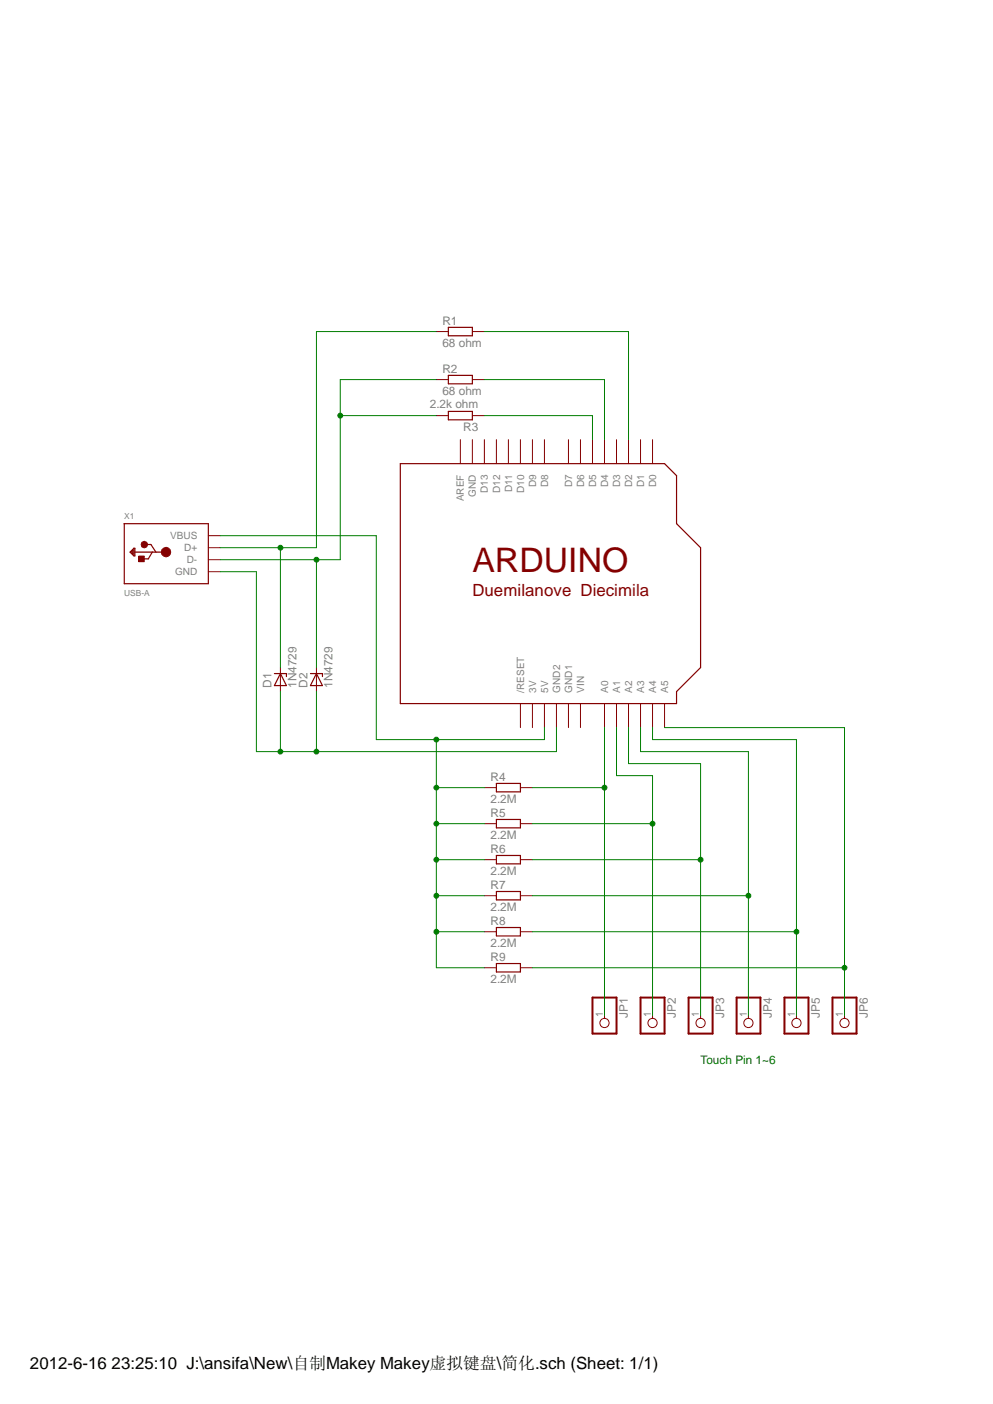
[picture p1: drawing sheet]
<svg xmlns="http://www.w3.org/2000/svg" width="210mm" height="297mm" viewBox="0 0 210 297" stroke-linecap="round" stroke-linejoin="round" font-family="sans-serif">
<path d="M94.8 69.2h5.1v1.8h-5.1zM94.8 79.4h5.1v1.8h-5.1zM84.7 98.1h55.8l2.6 2.5v10.2l5.1 5.1v25.3l-5.1 5.1v2.5h-58.4zM94.8 87h5.1v1.8h-5.1zM26.2 110.8h17.9v12.7" fill="none" stroke="#840000" stroke-width=".25"/>
<g fill="none" stroke="#840000" stroke-width=".21">
<path d="M92.3 70.1h2.5M99.9 70.1h2.5M92.3 80.3h2.5M92.3 87.9h2.5M97.4 93v5.1M99.9 93v5.1M99.9 80.3h2.5M99.9 87.9h2.5M102.4 93v5.1M105 93v5.1M107.5 93v5.1M110.1 93v5.1"/>
<path d="M112.6 93v5.1M115.1 93v5.1M120.2 93v5.1M122.8 93v5.1M125.3 93v5.1M127.8 93v5.1M130.4 93v5.1M132.9 93v5.1M135.5 93v5.1M138 93v5.1M44.1 115.9h2.5M44.1 118.4h2.5"/>
<path d="M44.1 113.3h2.5M44.1 120.9h2.5M110.1 148.8v5.1M112.6 148.8v5.1M115.1 148.8v5.1M117.7 148.8v5.1M120.2 148.8v5.1M122.8 148.8v5.1M127.8 148.8v5.1M130.4 148.8v5.1M132.9 148.8v5.1M135.5 148.8v5.1"/>
<path d="M138 148.8v5.1M140.5 148.8v5.1"/>
</g>
<circle cx="35.1" cy="116.8" r="1" fill="#840000"/>
<circle cx="35.1" cy="116.8" r="1" fill="none" stroke="#840000" stroke-width=".21"/>
<path d="M30.9 115.2h1l1.1 1.6M35.1 116.8h-2.9l-.8 1.4h-1.2" fill="none" stroke="#840000" stroke-width=".25"/>
<path d="M29.3 117.6h1.2v1.2h-1.2z" fill-rule="evenodd" fill="#840000"/>
<path d="M29.3 117.6h1.2v1.2h-1.2z" fill="none" stroke="#840000" stroke-width=".21"/>
<circle cx="30.5" cy="115.2" r=".69" fill="#840000"/>
<g fill="none" stroke="#840000" stroke-width=".21">
<path d="M59.3 141.2v5.1M66.9 141.2v5.1M102.4 166.6h2.6M102.4 174.2h2.6M110.1 166.6h2.5M110.1 174.2h2.5M102.4 181.9h2.6M102.4 189.5h2.6M102.4 197.1h2.6M110.1 181.9h2.5M110.1 189.5h2.5M110.1 197.1h2.5"/>
<path d="M102.4 204.7h2.6M110.1 204.7h2.5M127.8 214.8v.6M138 214.8v.6M148.2 214.8v.6M158.3 214.8v.6M168.4 214.8v.6M178.6 214.8v.6"/>
<circle cx="30.5" cy="115.2" r=".69"/>
<circle cx="127.8" cy="216.4" r=".98"/>
<circle cx="138" cy="216.4" r=".98"/>
<circle cx="148.2" cy="216.4" r=".98"/>
<circle cx="158.3" cy="216.4" r=".98"/>
<circle cx="168.4" cy="216.4" r=".98"/>
<circle cx="178.6" cy="216.4" r=".98"/>
</g>
<g fill="none" stroke="#840000" stroke-width=".25">
<path d="M26.3 110.8v12.7h17.8M27.7 116.8l.4-.4v.8l-.2-.4M28.3 116h.2v1.6h-.2l-.8-.8zM28.3 116v1.4M28.5 116.8h3.7M58 142.5h2.6v.6M59.3 142.5l1.3 2.5h-2.6zM65.7 142.5h2.5v.6M66.9 142.5l1.3 2.5h-2.5zM105 165.7h5.1v1.8h-5.1zM105 173.3h5.1v1.8h-5.1zM105 181h5.1v1.7h-5.1z"/>
<path d="M105 188.6h5.1v1.8h-5.1zM105 196.2h5.1v1.8h-5.1zM105 203.8h5.1v1.8h-5.1z"/>
</g>
<path d="M125.3 211h5.1v7.6h-5.1zM135.5 211h5v7.6h-5zM145.6 211h5.1v7.6h-5.1zM155.8 211h5v7.6h-5zM165.9 211h5.1v7.6h-5.1zM176.1 211h5v7.6h-5z" fill="none" stroke="#840000" stroke-width=".42"/>
<path d="M102.4 70.1h30.5v22.9M46.6 120.9h7.6v38.1h63.5v-5.1M59.3 146.3v12.7M66.9 146.3v12.7" fill="none" stroke="#007d01" stroke-width=".21"/>
<circle cx="59.3" cy="159" r=".51" fill="#007d01"/>
<circle cx="59.3" cy="159" r=".51" fill="none" stroke="#007d01" stroke-width=".21"/>
<circle cx="66.9" cy="159" r=".51" fill="#007d01"/>
<g fill="none" stroke="#007d01" stroke-width=".21">
<path d="M72 87.9h20.3M92.3 80.3h-20.3v38.1h-25.4M102.4 87.9h22.9v5.1"/>
<circle cx="66.9" cy="159" r=".51"/>
</g>
<circle cx="72" cy="87.9" r=".51" fill="#007d01"/>
<g fill="none" stroke="#007d01" stroke-width=".21">
<path d="M66.9 118.4v22.8"/>
<circle cx="72" cy="87.9" r=".51"/>
</g>
<circle cx="66.9" cy="118.4" r=".51" fill="#007d01"/>
<g fill="none" stroke="#007d01" stroke-width=".21">
<path d="M92.3 70.1h-25.4v45.8h-20.3M59.3 115.9v25.3"/>
<circle cx="66.9" cy="118.4" r=".51"/>
</g>
<circle cx="59.3" cy="115.9" r=".51" fill="#007d01"/>
<g fill="none" stroke="#007d01" stroke-width=".21">
<path d="M102.4 80.3h25.4v12.7M127.8 153.9v60.9M112.6 166.6h15.2"/>
<circle cx="59.3" cy="115.9" r=".51"/>
</g>
<circle cx="127.8" cy="166.6" r=".51" fill="#007d01"/>
<g fill="none" stroke="#007d01" stroke-width=".21">
<path d="M130.4 153.9v10.2h7.6v50.7M112.6 174.2h25.4"/>
<circle cx="127.8" cy="166.6" r=".51"/>
</g>
<circle cx="138" cy="174.2" r=".51" fill="#007d01"/>
<g fill="none" stroke="#007d01" stroke-width=".21">
<path d="M132.9 153.9v7.6h15.3v53.3M112.6 181.9h35.6"/>
<circle cx="138" cy="174.2" r=".51"/>
</g>
<circle cx="148.2" cy="181.9" r=".51" fill="#007d01"/>
<g fill="none" stroke="#007d01" stroke-width=".21">
<path d="M135.5 153.9v5.1h22.8v55.8M112.6 189.5h45.7"/>
<circle cx="148.2" cy="181.9" r=".51"/>
</g>
<circle cx="158.3" cy="189.5" r=".51" fill="#007d01"/>
<g fill="none" stroke="#007d01" stroke-width=".21">
<path d="M138 153.9v2.6h30.4v58.3M112.6 197.1h55.8"/>
<circle cx="158.3" cy="189.5" r=".51"/>
</g>
<circle cx="168.4" cy="197.1" r=".51" fill="#007d01"/>
<g fill="none" stroke="#007d01" stroke-width=".21">
<path d="M140.5 153.9h38.1v60.9M112.6 204.7h66"/>
<circle cx="168.4" cy="197.1" r=".51"/>
</g>
<circle cx="178.6" cy="204.7" r=".51" fill="#007d01"/>
<g fill="none" stroke="#007d01" stroke-width=".21">
<path d="M46.6 113.3h33v43.2h35.5v-2.6M92.3 156.5v48.2h10.1"/>
<circle cx="178.6" cy="204.7" r=".51"/>
</g>
<circle cx="92.3" cy="156.5" r=".51" fill="#007d01"/>
<g fill="none" stroke="#007d01" stroke-width=".21">
<path d="M92.3 166.6h10.1M92.3 174.2h10.1M92.3 181.9h10.1M92.3 189.5h10.1M92.3 197.1h10.1"/>
<circle cx="92.3" cy="156.5" r=".51"/>
</g>
<circle cx="92.3" cy="166.6" r=".51" fill="#007d01"/>
<circle cx="92.3" cy="166.6" r=".51" fill="none" stroke="#007d01" stroke-width=".21"/>
<circle cx="92.3" cy="174.2" r=".51" fill="#007d01"/>
<circle cx="92.3" cy="174.2" r=".51" fill="none" stroke="#007d01" stroke-width=".21"/>
<circle cx="92.3" cy="181.9" r=".51" fill="#007d01"/>
<circle cx="92.3" cy="181.9" r=".51" fill="none" stroke="#007d01" stroke-width=".21"/>
<circle cx="92.3" cy="189.5" r=".51" fill="#007d01"/>
<circle cx="92.3" cy="189.5" r=".51" fill="none" stroke="#007d01" stroke-width=".21"/>
<circle cx="92.3" cy="197.1" r=".51" fill="#007d01"/>
<circle cx="92.3" cy="197.1" r=".51" fill="none" stroke="#007d01" stroke-width=".21"/>
<text font-size="7.2" fill="#840000" x="99.9" y="120.9">ARDUINO</text>
<text font-size="3.6" fill="#840000" x="99.9" y="126">Duemilanove Diecimila</text>
<text font-size="3.6" x="6.3" y="289.6">2012-6-16 23:25:10 J:\ansifa\New\自制Makey Makey虚拟键盘\简化.sch (Sheet: 1/1)</text>
<g font-size="2.5" fill="#808080">
<text x="93.5" y="68.7">R1</text>
<text x="93.5" y="73.4">68 ohm</text>
<text x="93.5" y="83.6">68 ohm</text>
<text x="93.5" y="78.8">R2</text>
<text x="90.9" y="86.4">2.2k ohm</text>
<text x="98" y="91.2">R3</text>
<text x="57.4" y="145.5" transform="rotate(-90 57.4 145.5)">D1</text>
<text x="62.7" y="145.5" transform="rotate(-90 62.7 145.5)">1N4729</text>
<text x="65" y="145.5" transform="rotate(-90 65 145.5)">D2</text>
<text x="70.4" y="145.5" transform="rotate(-90 70.4 145.5)">1N4729</text>
<text x="103.7" y="165.1">R4</text>
<text x="103.7" y="169.9">2.2M</text>
<text x="103.7" y="172.8">R5</text>
<text x="103.7" y="177.5">2.2M</text>
<text x="103.7" y="185.2">2.2M</text>
<text x="103.7" y="180.4">R6</text>
<text x="103.7" y="188">R7</text>
<text x="103.7" y="192.8">2.2M</text>
<text x="103.7" y="195.6">R8</text>
<text x="103.7" y="200.4">2.2M</text>
<text x="103.7" y="203.2">R9</text>
<text x="103.7" y="208">2.2M</text>
<text x="132.8" y="215.3" transform="rotate(-90 132.8 215.3)">JP1</text>
<text x="143" y="215.3" transform="rotate(-90 143 215.3)">JP2</text>
<text x="153.1" y="215.3" transform="rotate(-90 153.1 215.3)">JP3</text>
<text x="163.2" y="215.3" transform="rotate(-90 163.2 215.3)">JP4</text>
<text x="173.4" y="215.3" transform="rotate(-90 173.4 215.3)">JP5</text>
<text x="183.5" y="215.3" transform="rotate(-90 183.5 215.3)">JP6</text>
</g>
<text font-size="2.5" fill="#007d01" x="148.2" y="225">Touch Pin 1~6</text>
<g font-size="2.1" fill="#808080">
<text x="98.1" y="106" transform="rotate(-90 98.1 106)">AREF</text>
<text x="100.7" y="105.1" transform="rotate(-90 100.7 105.1)">GND</text>
<text x="103.2" y="104.3" transform="rotate(-90 103.2 104.3)">D13</text>
<text x="105.7" y="104.3" transform="rotate(-90 105.7 104.3)">D12</text>
<text x="108.3" y="104.1" transform="rotate(-90 108.3 104.1)">D11</text>
<text x="110.8" y="104.3" transform="rotate(-90 110.8 104.3)">D10</text>
<text x="113.4" y="103.1" transform="rotate(-90 113.4 103.1)">D9</text>
<text x="115.9" y="103.1" transform="rotate(-90 115.9 103.1)">D8</text>
<text x="121" y="103.1" transform="rotate(-90 121 103.1)">D7</text>
<text x="123.5" y="103.1" transform="rotate(-90 123.5 103.1)">D6</text>
<text x="126.1" y="103.1" transform="rotate(-90 126.1 103.1)">D5</text>
<text x="128.6" y="103.1" transform="rotate(-90 128.6 103.1)">D4</text>
<text x="131.1" y="103.1" transform="rotate(-90 131.1 103.1)">D3</text>
<text x="133.7" y="103.1" transform="rotate(-90 133.7 103.1)">D2</text>
<text x="136.2" y="103.1" transform="rotate(-90 136.2 103.1)">D1</text>
<text x="138.8" y="103.1" transform="rotate(-90 138.8 103.1)">D0</text>
<text x="36" y="114.1">VBUS</text>
<text x="39" y="116.6">D+</text>
<text x="39.5" y="119.2">D-</text>
<text x="37" y="121.7">GND</text>
<text x="110.8" y="146.5" transform="rotate(-90 110.8 146.5)">/RESET</text>
<text x="113.4" y="146.5" transform="rotate(-90 113.4 146.5)">3V</text>
<text x="115.9" y="146.5" transform="rotate(-90 115.9 146.5)">5V</text>
<text x="118.4" y="146.5" transform="rotate(-90 118.4 146.5)">GND2</text>
<text x="121" y="146.5" transform="rotate(-90 121 146.5)">GND1</text>
<text x="123.5" y="146.5" transform="rotate(-90 123.5 146.5)">VIN</text>
<text x="128.6" y="146.5" transform="rotate(-90 128.6 146.5)">A0</text>
<text x="131.1" y="146.5" transform="rotate(-90 131.1 146.5)">A1</text>
<text x="133.7" y="146.5" transform="rotate(-90 133.7 146.5)">A2</text>
<text x="136.2" y="146.5" transform="rotate(-90 136.2 146.5)">A3</text>
<text x="138.8" y="146.5" transform="rotate(-90 138.8 146.5)">A4</text>
<text x="141.3" y="146.5" transform="rotate(-90 141.3 146.5)">A5</text>
<text x="127.5" y="215" transform="rotate(-90 127.5 215)">1</text>
<text x="137.6" y="215" transform="rotate(-90 137.6 215)">1</text>
<text x="147.8" y="215" transform="rotate(-90 147.8 215)">1</text>
<text x="157.9" y="215" transform="rotate(-90 157.9 215)">1</text>
<text x="168.1" y="215" transform="rotate(-90 168.1 215)">1</text>
<text x="178.3" y="215" transform="rotate(-90 178.3 215)">1</text>
</g>
<g font-size="1.8" fill="#808080">
<text x="26.3" y="109.8">X1</text>
<text x="26.3" y="126">USB-A</text>
</g>
</svg>
